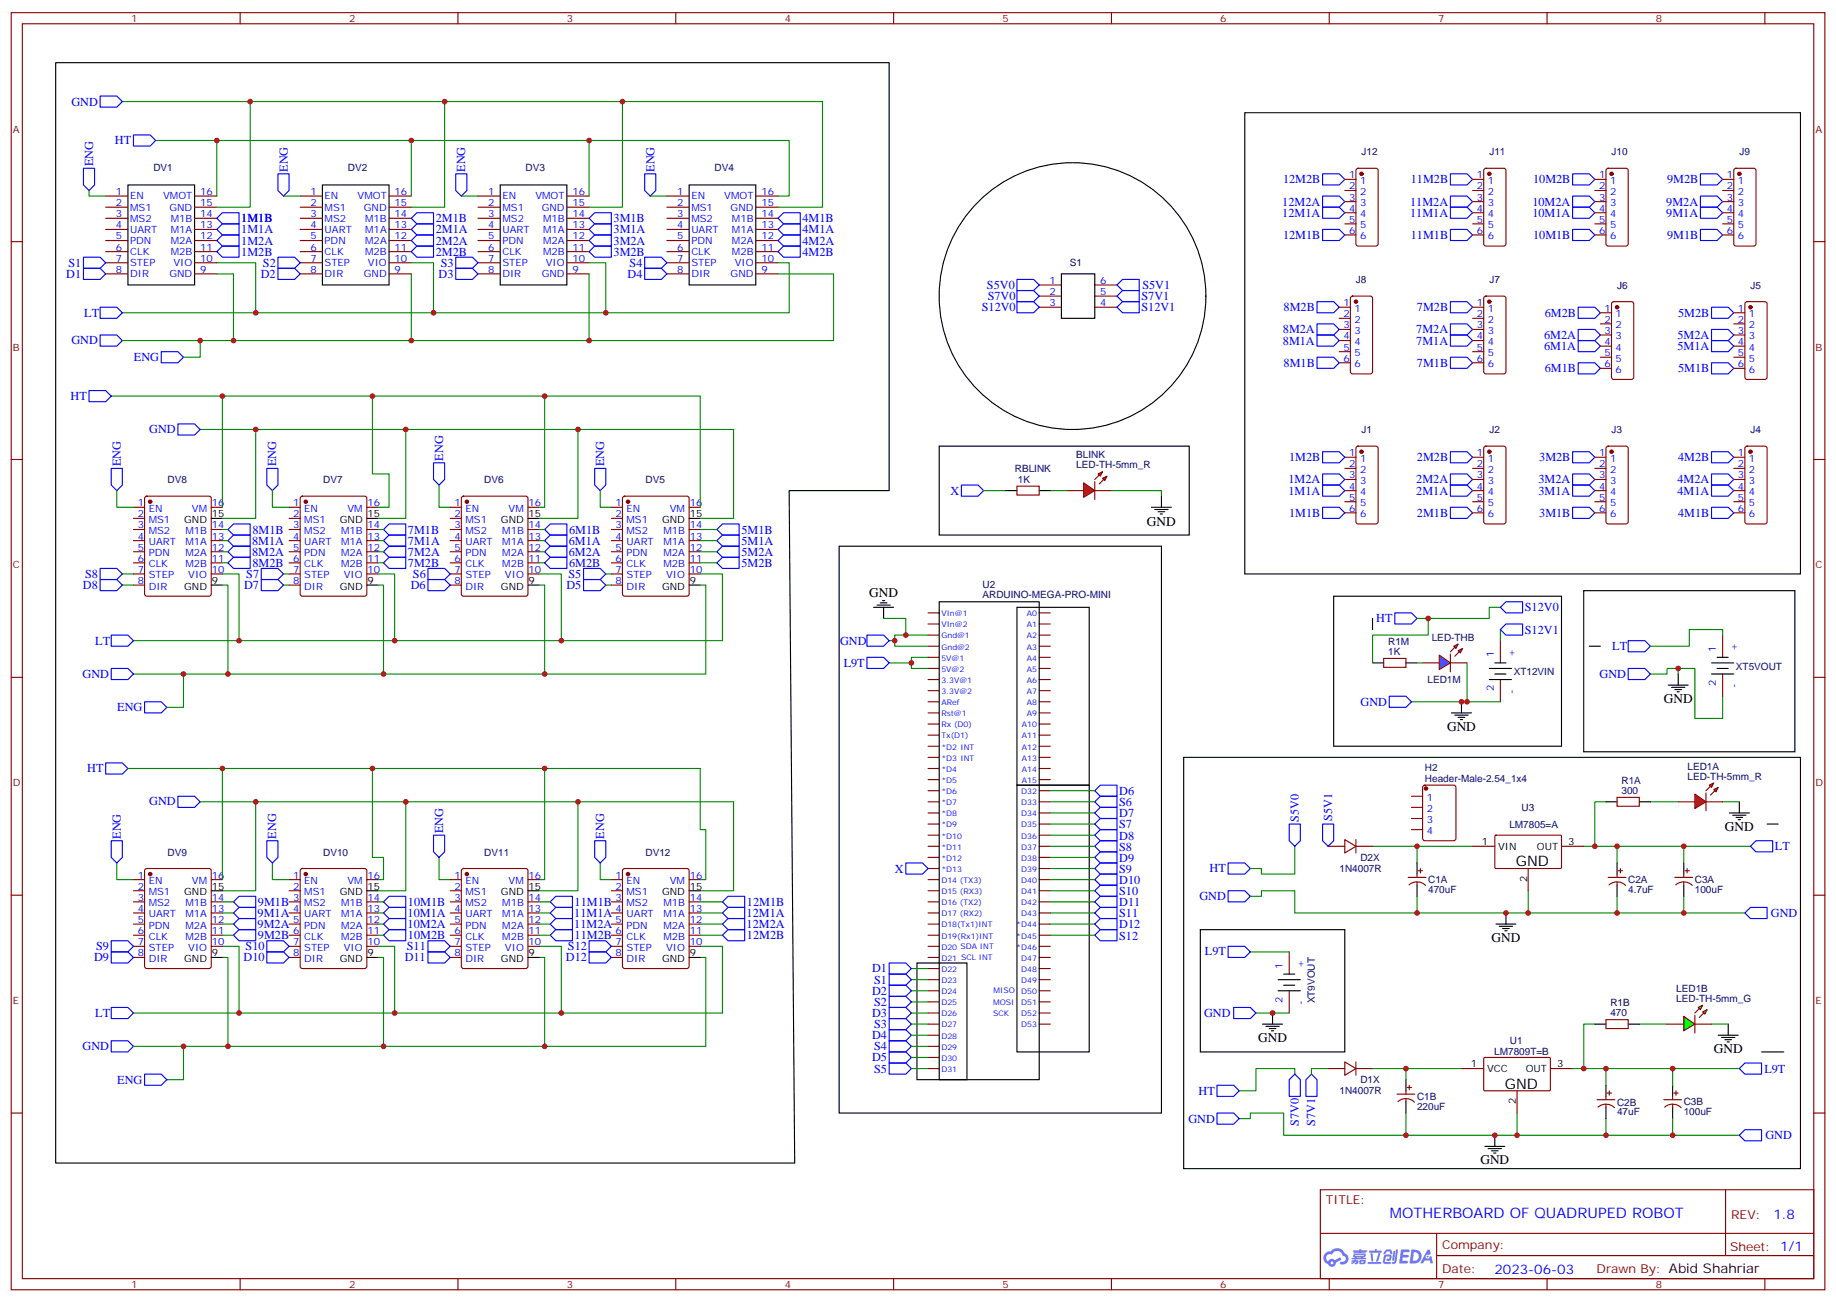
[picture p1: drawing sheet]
# EasyEDA schematic Schematic_vr 1.0.json
TITLE: MOTHERBOARD OF QUADRUPED ROBOT; REV: 1.8; Date: 2023-06-03; Sheet: 1/1; Drawn By: Abid Shahriar

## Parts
BLINK  LED-TH-5mm_R  [LED-TH_BD5.0_RED]
C1A  470uF  [CAP-TH_BD6.3-P2.50-D1.0-FD]
C1B  220uF  [CAP-TH_BD6.3-P2.50-D1.0-FD]
C2A  4.7uF  [CAP-TH_BD8.0-P3.50-D0.6-FD]
C2B  47uF  [CAP-TH_BD8.0-P3.50-D0.6-FD]
C3A  100uF  [100UF (THROUGH HOLE) CP]
C3B  100uF  [100UF (THROUGH HOLE) CP]
D1X  1N4007R  [DO-41_BD2.4-L4.7-P8.70-D0.9-RD]
D2X  1N4007R  [DO-41_BD2.4-L4.7-P8.70-D0.9-RD]
DV1  TMC2208 V3.0  [TMC2208_V3.0]
DV2  TMC2208 V3.0  [TMC2208_V3.0]
DV3  TMC2208 V3.0  [TMC2208_V3.0]
DV4  TMC2208 V3.0  [TMC2208_V3.0]
DV5  TMC2208 V1.2  [TMC2208 V1.2]
DV6  TMC2208 V1.2  [TMC2208 V1.2]
DV7  TMC2208 V1.2  [TMC2208 V1.2]
DV8  TMC2208 V1.2  [TMC2208 V1.2]
DV9  TMC2208 V1.2  [TMC2208 V1.2]
DV10  TMC2208 V1.2  [TMC2208 V1.2]
DV11  TMC2208 V1.2  [TMC2208 V1.2]
DV12  TMC2208 V1.2  [TMC2208 V1.2]
H2  Header-Male-2.54_1x4  [HDR-TH_4P-P2.54-V-M]
J1  XH6-SWD  [CONN-TH_XH6-SWD]
J2  XH6-SWD  [CONN-TH_XH6-SWD]
J3  XH6-SWD  [CONN-TH_XH6-SWD]
J4  XH6-SWD  [CONN-TH_XH6-SWD]
J5  XH6-SWD  [CONN-TH_XH6-SWD]
J6  XH6-SWD  [CONN-TH_XH6-SWD]
J7  XH6-SWD  [CONN-TH_XH6-SWD]
J8  XH6-SWD  [CONN-TH_XH6-SWD]
J9  XH6-SWD  [CONN-TH_XH6-SWD]
J10  XH6-SWD  [CONN-TH_XH6-SWD]
J11  XH6-SWD  [CONN-TH_XH6-SWD]
J12  XH6-SWD  [CONN-TH_XH6-SWD]
LED1A  LED-TH-5mm_R  [LED-TH_BD5.0_RED]
LED1B  LED-TH-5mm_G  [LED-TH_BD5.0_GREEN]
LED1M  LED-THB  [LED-TH_BD5.0_BLUE]
R1A  300Ω  [AXIAL-0.4]
R1B  470Ω  [AXIAL-0.4]
R1M  1KΩ  [AXIAL-0.4]
RBLINK  1KΩ  [AXIAL-0.4]
S1  DIP_SWITCH_3PIN  [DIP_SWITCH_3PIN]
U1  LM7809T=B  [TO-220-3_L10.0-W4.5-P2.54-L]
U2  ARDUINO-MEGA-PRO-MINI  [ARDUINO-MEGA-PRO-MINI]
U3  LM7805=A  [LM7805CV]
XT5VOUT  XT3  [XT60 THROUGH HOLE]
XT9VOUT  XT3  [XT60 THROUGH HOLE]
XT12VIN  XT3  [XT60 THROUGH HOLE]

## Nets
S5V1: D2X.2(A) S1.6
S7V1: D1X.2(A) S1.5
S12V1: S1.4 XT12VIN.1(+)
1M1A: DV1.13(M1A) J1.4
1M1B: DV1.14(M1B) J1.6
1M2A: DV1.12(M2A) J1.3
1M2B: DV1.11(M2B) J1.1
2M1A: DV2.13(M1A) J2.4
2M1B: DV2.14(M1B) J2.6
2M2A: DV2.12(M2A) J2.3
2M2B: DV2.11(M2B) J2.1
3M1A: DV3.13(M1A) J3.4
3M1B: DV3.14(M1B) J3.6
3M2A: DV3.12(M2A) J3.3
3M2B: DV3.11(M2B) J3.1
4M1A: DV4.13(M1A) J4.4
4M1B: DV4.14(M1B) J4.6
4M2A: DV4.12(M2A) J4.3
4M2B: DV4.11(M2B) J4.1
5M1A: DV5.13(M1A) J5.4
5M1B: DV5.14(M1B) J5.6
5M2A: DV5.12(M2A) J5.3
5M2B: DV5.11(M2B) J5.1
6M1A: DV6.13(M1A) J6.4
6M1B: DV6.14(M1B) J6.6
6M2A: DV6.12(M2A) J6.3
6M2B: DV6.11(M2B) J6.1
7M1A: DV7.13(M1A) J7.4
7M1B: DV7.14(M1B) J7.6
7M2A: DV7.12(M2A) J7.3
7M2B: DV7.11(M2B) J7.1
8M1A: DV8.13(M1A) J8.4
8M1B: DV8.14(M1B) J8.6
8M2A: DV8.12(M2A) J8.3
8M2B: DV8.11(M2B) J8.1
9M1A: DV9.13(M1A) J9.4
9M1B: DV9.14(M1B) J9.6
9M2A: DV9.12(M2A) J9.3
9M2B: DV9.11(M2B) J9.1
10M1A: DV10.13(M1A) J10.4
10M1B: DV10.14(M1B) J10.6
10M2A: DV10.12(M2A) J10.3
10M2B: DV10.11(M2B) J10.1
11M1A: DV11.13(M1A) J11.4
11M1B: DV11.14(M1B) J11.6
11M2A: DV11.12(M2A) J11.3
11M2B: DV11.11(M2B) J11.1
12M1A: DV12.13(M1A) J12.4
12M1B: DV12.14(M1B) J12.6
12M2A: DV12.12(M2A) J12.3
12M2B: DV12.11(M2B) J12.1
D1: DV1.8(DIR) U2.33(D22)
D2: DV2.8(DIR) U2.35(D24)
D3: DV3.8(DIR) U2.37(D26)
D4: DV4.8(DIR) U2.39(D28)
D5: DV5.8(DIR) U2.41(D30)
D6: DV6.8(DIR) U2.59(D32)
D7: DV7.8(DIR) U2.61(D34)
D8: DV8.8(DIR) U2.63(D36)
D9: DV9.8(DIR) U2.65(D38)
D10: DV10.8(DIR) U2.67(D40)
D11: DV11.8(DIR) U2.69(D42)
D12: DV12.8(DIR) U2.71(*D44)
ENG: BLINK.2 C1A.2 C1B.2 C2A.2 C2B.2 C3A.2 C3B.2 DV1.1(EN) DV1.9(GND) DV1.15(GND) DV2.1(EN) DV2.9(GND) DV2.15(GND) DV3.1(EN) DV3.9(GND) DV3.15(GND) DV4.1(EN) DV4.9(GND) DV4.15(GND) DV5.1(EN) DV5.9(GND) DV5.15(GND) DV6.1(EN) DV6.9(GND) DV6.15(GND) DV7.1(EN) DV7.9(GND) DV7.15(GND) DV8.1(EN) DV8.9(GND) DV8.15(GND) DV9.1(EN) DV9.9(GND) DV9.15(GND) DV10.1(EN) DV10.9(GND) DV10.15(GND) DV11.1(EN) DV11.9(GND) DV11.15(GND) DV12.1(EN) DV12.9(GND) DV12.15(GND) LED1A.2 LED1B.2 LED1M.2 U1.2(GND) U2.3(Gnd@1) U2.4(Gnd@2) U3.2(GND) XT5VOUT.2(-) XT9VOUT.2(-) XT12VIN.2(-)
HT: DV1.16(VMOT) DV2.16(VMOT) DV3.16(VMOT) DV4.16(VMOT) DV5.16(VM) DV6.16(VM) DV7.16(VM) DV8.16(VM) DV9.16(VM) DV10.16(VM) DV11.16(VM) DV12.16(VM) R1M.1 S1.1 S1.2 S1.3
L9T: C2B.1 C3B.1 R1B.1 U1.3(OUT) U2.5(5V@1) U2.6(5V@2) XT9VOUT.1(+)
LT: C2A.1 C3A.1 DV1.10(VIO) DV2.10(VIO) DV3.10(VIO) DV4.10(VIO) DV5.10(VIO) DV6.10(VIO) DV7.10(VIO) DV8.10(VIO) DV9.10(VIO) DV10.10(VIO) DV11.10(VIO) DV12.10(VIO) R1A.1 U3.3(OUT) XT5VOUT.1(+)
S1: DV1.7(STEP) U2.34(D23)
S2: DV2.7(STEP) U2.36(D25)
S3: DV3.7(STEP) U2.38(D27)
S4: DV4.7(STEP) U2.40(D29)
S5: DV5.7(STEP) U2.42(D31)
S6: DV6.7(STEP) U2.60(D33)
S7: DV7.7(STEP) U2.62(D35)
S8: DV8.7(STEP) U2.64(D37)
S9: DV9.7(STEP) U2.66(D39)
S10: DV10.7(STEP) U2.68(D41)
S11: DV11.7(STEP) U2.70(D43)
S12: DV12.7(STEP) U2.72(*D45)
X: RBLINK.1 U2.24(*D13)
BLINK_1: BLINK.1 RBLINK.2
D2X_1: C1A.1 D2X.1(C) U3.1(VIN)
LED1A_1: LED1A.1 R1A.2
R1B_2: LED1B.1 R1B.2
R1M_2: LED1M.1 R1M.2
U1_1: C1B.1 D1X.1(C) U1.1(VCC)

Not connected (* = marked no-connect by the designer): DV1 2(MS1) 3(MS2) 4(UART) 5(PDN) 6(CLK); DV2 2(MS1) 3(MS2) 4(UART) 5(PDN) 6(CLK); DV3 2(MS1) 3(MS2) 4(UART) 5(PDN) 6(CLK); DV4 2(MS1) 3(MS2) 4(UART) 5(PDN) 6(CLK); DV5 2(MS1) 3(MS2) 4(UART) 5(PDN) 6(CLK); DV6 2(MS1) 3(MS2) 4(UART) 5(PDN) 6(CLK); DV7 2(MS1) 3(MS2) 4(UART) 5(PDN) 6(CLK); DV8 2(MS1) 3(MS2) 4(UART) 5(PDN) 6(CLK); DV9 2(MS1) 3(MS2) 4(UART) 5(PDN) 6(CLK); DV10 2(MS1) 3(MS2) 4(UART) 5(PDN) 6(CLK); DV11 2(MS1) 3(MS2) 4(UART) 5(PDN) 6(CLK); DV12 2(MS1) 3(MS2) 4(UART) 5(PDN) 6(CLK); H2 1 2 3 4; J1 2 5; J2 2 5; J3 2 5; J4 2 5; J5 2 5; J6 2 5; J7 2 5; J8 2 5; J9 2 5; J10 2 5; J11 2 5; J12 2 5; U2 1(VIn@1) 2(VIn@2) 7(3.3V@1) 8(3.3V@2) 9(ARef) 10(Rst@1) 11(Rx (D0)) 12(Tx(D1)) 13(*D2) 14(*D3) 15(*D4) 16(*D5) 17(*D6) 18(*D7) 19(*D8) 20(*D9) 21(*D10) 22(*D11) 23(*D12) 25(D14 (TX3)) 26(D15 (RX3)) 27(D16 (TX2)) 28(D17 (RX2)) 29(D18(Tx1)INT) 30(D19(Rx1)INT) 31(D20) 32(D21) 43(A0) 44(A1) 45(A2) 46(A3) 47(A4) 48(A5) 49(A6) 50(A7) 51(A8) 52(A9) 53(A10) 54(A11) 55(A12) 56(A13) 57(A14) 58(A15) 73(*D46) 74(D47) 75(D48) 76(D49) 77(D50) 78(D51) 79(D52) 80(D53)

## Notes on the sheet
- 1M1B

# EasyEDA board PCB vr 1.0.json

Outline 105.79 x 135.64 mm; copper layers: TopLayer, BottomLayer. Coordinates in mm from the lower left corner of the outline.
Outline path: 0,131.87 0,2.54 2.54,0 ; 0,129.03 0,133.1 2.54,135.64 103.5,135.64 105.79,132.84 105.79,2.54 103.44,0 2.54,0 ; 2.54,0 2.55,0

## Design rules (mm)
Default: track 0.635, clearance 0.508, via 0.61, via hole 0.305

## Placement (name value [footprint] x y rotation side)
BLINK  LED-TH-5mm_R  [LED-TH_BD5.0_RED]  70.61 60.96 90 top
C1A  470uF  [CAP-TH_BD6.3-P2.50-D1.0-FD]  22.48 52.2 0 top
C1B  220uF  [CAP-TH_BD6.3-P2.50-D1.0-FD]  8.38 52.45 0 top
C2A  4.7uF  [CAP-TH_BD8.0-P3.50-D0.6-FD]  59.06 49.91 90 top
C2B  47uF  [CAP-TH_BD8.0-P3.50-D0.6-FD]  52.2 42.04 0 top
C3A  100uF  [100UF (THROUGH HOLE) CP]  15.11 53.98 0 top
C3B  100uF  [100UF (THROUGH HOLE) CP]  29.59 53.85 0 top
D1X  1N4007R  [DO-41_BD2.4-L4.7-P8.70-D0.9-RD]  10.54 40.13 180 top
D2X  1N4007R  [DO-41_BD2.4-L4.7-P8.70-D0.9-RD]  23.62 40.13 180 top
DV1  TMC2208 V3.0  [TMC2208_V3.0]  51.56 25.78 180 top
DV2  TMC2208 V3.0  [TMC2208_V3.0]  73.91 25.78 180 top
DV3  TMC2208 V3.0  [TMC2208_V3.0]  30.99 26.04 180 top
DV4  TMC2208 V3.0  [TMC2208_V3.0]  94.11 25.91 0 top
DV5  -  [TMC2208 V1.2]  11.56 25.91 0 top
DV6  -  [TMC2208 V1.2]  92.2 89.41 90 top
DV7  -  [TMC2208 V1.2]  74.04 109.6 180 top
DV8  -  [TMC2208 V1.2]  32.89 109.47 180 top
DV9  -  [TMC2208 V1.2]  13.97 109.47 180 top
DV10  -  [TMC2208 V1.2]  94.87 109.6 180 top
DV11  -  [TMC2208 V1.2]  52.83 109.47 180 top
DV12  -  [TMC2208 V1.2]  70.23 81.53 90 top
J1  XH6-SWD  [CONN-TH_XH6-SWD]  51.18 9.65 180 top
J2  XH6-SWD  [CONN-TH_XH6-SWD]  73.28 9.4 180 top
J3  XH6-SWD  [CONN-TH_XH6-SWD]  30.99 9.4 180 top
J4  XH6-SWD  [CONN-TH_XH6-SWD]  93.34 9.4 180 top
J5  XH6-SWD  [CONN-TH_XH6-SWD]  12.06 9.4 180 top
J6  XH6-SWD  [CONN-TH_XH6-SWD]  92.96 68.71 0 top
J7  XH6-SWD  [CONN-TH_XH6-SWD]  73.28 125.6 0 top
J8  XH6-SWD  [CONN-TH_XH6-SWD]  32.64 125.35 0 top
J9  XH6-SWD  [CONN-TH_XH6-SWD]  13.34 125.35 0 top
J10  XH6-SWD  [CONN-TH_XH6-SWD]  93.47 125.6 0 top
J11  XH6-SWD  [CONN-TH_XH6-SWD]  52.32 125.35 0 top
J12  XH6-SWD  [CONN-TH_XH6-SWD]  73.53 68.71 0 top
LED1A  LED-TH-5mm_R  [LED-TH_BD5.0_RED]  78.1 60.83 90 top
LED1B  LED-TH-5mm_G  [LED-TH_BD5.0_GREEN]  70.49 54.99 90 top
LED1M  LED-THB  [LED-TH_BD5.0_BLUE]  78.23 54.99 90 top
R1A  300Ω  [AXIAL-0.4]  73.28 44.58 90 top
R1B  470Ω  [AXIAL-0.4]  81.91 44.58 90 top
R1M  1KΩ  [AXIAL-0.4]  77.6 44.58 90 top
RBLINK  1KΩ  [AXIAL-0.4]  68.58 44.45 270 top
S1  -  [DIP_SWITCH_3PIN]  39.75 45.21 90 top
U1  LM7809T=B  [TO-220-3_L10.0-W4.5-P2.54-L]  10.8 46.36 180 top
U2  -  [ARDUINO-MEGA-PRO-MINI]  31.88 76.2 0 top
U3  LM7805=A  [LM7805CV]  23.88 46.36 180 top
XT5VOUT  XT3  [XT60 THROUGH HOLE]  93.6 41.4 270 top
XT9VOUT  XT3  [XT60 THROUGH HOLE]  93.6 50.55 270 top
XT12VIN  XT3  [XT60 THROUGH HOLE]  93.6 59.82 270 top

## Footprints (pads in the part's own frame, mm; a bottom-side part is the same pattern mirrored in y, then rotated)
100UF (THROUGH HOLE) CP
  oval 1.651x1.651 hole 0.533: 1(-0.889,-1.524) 2(1.524,-1.524)
ARDUINO-MEGA-PRO-MINI
  oval 1.8x1.8 hole 1: 1(-25.4,-15.24) 2(-25.4,-17.78) 3(-22.86,-15.24) 4(-22.86,-17.78) 5(-20.32,-15.24) 6(-20.325,-17.775) 7(-17.78,-15.24) 8(-17.785,-17.775) 9(-15.24,-15.24) 10(-15.24,-17.78) 11(-12.705,-15.235) 12(-12.705,-17.775) 13(-10.165,-15.235) 14(-10.165,-17.775) 15(-7.625,-15.235) 16(-7.625,-17.775) 17(-5.085,-15.235) 18(-5.085,-17.775) 19(-2.54,-15.24) 20(-2.545,-17.775) 21(-0.005,-15.235) 22(-0.005,-17.775) 23(2.535,-15.235) 24(2.535,-17.775) 25(5.075,-15.235) 26(5.075,-17.775) 27(7.615,-15.235) 28(7.615,-17.775) 29(10.155,-15.235) 30(10.155,-17.775) 31(12.695,-15.235) 32(12.695,-17.775) 33(15.235,-15.235) 34(15.235,-17.775) 35(17.775,-15.235) 36(17.775,-17.775) 37(20.315,-15.235) 38(20.315,-17.775) 39(22.855,-15.235) 40(22.855,-17.775) 41(25.387,-15.235) 42(25.387,-17.775) 43(-12.7,17.78) 44(-12.7,15.24) 45(-10.16,17.78) 46(-10.16,15.24) 47(-7.62,17.78) 48(-7.62,15.24) 49(-5.08,17.78) 50(-5.08,15.24) 51(-2.54,17.78) 52(-2.54,15.24) 53(0,17.78) 54(0,15.24) 55(2.54,17.78) 56(2.54,15.24) 57(5.08,17.78) 58(5.08,15.24) 59(7.62,17.78) 60(7.62,15.24) 61(10.16,17.78) 62(10.16,15.24) 63(12.7,17.78) 64(12.7,15.24) 65(15.24,17.78) 66(15.24,15.24) 67(17.78,17.78) 68(17.78,15.24) 69(20.32,17.78) 70(20.32,15.24) 71(22.86,17.78) 72(22.86,15.24) 73(25.398,17.78) 74(25.398,15.24) 75(25.402,12.697) 76(22.86,12.7) 77(25.4,10.16) 78(22.86,10.16) 79(25.4,7.62) 80(22.86,7.62)
AXIAL-0.4
  oval 1.88x1.88 hole 0.899: 1(-5.08,0) 2(5.08,0)
CAP-TH_BD6.3-P2.50-D1.0-FD
  oval 1.6x1.6 hole 1: 1(-1.27,0) 2(1.27,0)
CAP-TH_BD8.0-P3.50-D0.6-FD
  oval 1.6x1.6 hole 1: 1(-1.75,0) 2(1.75,0)
CONN-TH_XH6-SWD
  oval 1.65x1.65 hole 1.1: 1(-6.25,0) 2(-3.75,0) 3(-1.25,0) 4(1.25,0) 5(3.75,0) 6(6.25,0)
DIP_SWITCH_3PIN
  oval 1.4x1.4 hole 0.8: 1(-3.9,2.54) 2(-3.9,0) 3(-3.9,-2.54) 4(3.9,-2.54) 5(3.9,0) 6(3.9,2.54)
DO-41_BD2.4-L4.7-P8.70-D0.9-RD
  oval 1.8x1.8 hole 1: 1(-4.35,0) 2(4.35,0)
LED-TH_BD5.0_BLUE
  oval 1.651x1.651 hole 0.965: 1(0,1.27) 2(0,-1.27)
LED-TH_BD5.0_GREEN
  oval 1.651x1.651 hole 0.965: 1(0,1.27) 2(0,-1.27)
LED-TH_BD5.0_RED
  oval 1.651x1.651 hole 0.965: 1(0,1.27) 2(0,-1.27)
LM7805CV
  rect 2x2 hole 1.082: 1(-2.5,0)
  oval 2x2 hole 1.082: 2(0,0) 3(2.5,0)
TMC2208 V1.2
  oval 1.88x1.88 hole 1.016: 1(6.287,-8.89) 2(6.287,-6.35) 3(6.287,-3.81) 4(6.287,-1.27) 5(6.287,1.27) 6(6.287,3.81) 7(6.287,6.35) 9(-6.413,8.89) 10(-6.413,6.35) 11(-6.413,3.81) 12(-6.413,1.27) 13(-6.413,-1.27) 14(-6.413,-3.81) 15(-6.413,-6.35)
  rect 1.88x1.88 hole 1.016: 8(6.287,8.89) 16(-6.413,-8.89)
  oval 1.524x1.524 hole 0.914: 17(3.747,-8.89) 18(1.333,-8.89) 19(2.477,-7.112)
TMC2208_V3.0
  rect 1.524x1.524 hole 0.914: 1(-6.35,8.89)
  oval 1.524x1.524 hole 0.914: 2(-6.35,6.35) 3(-6.35,3.81) 4(-6.35,1.27) 5(-6.35,-1.27) 6(-6.35,-3.81) 7(-6.35,-6.35) 8(-6.35,-8.89) 9(6.35,-8.89) 10(6.35,-6.35) 11(6.35,-3.81) 12(6.35,-1.27) 13(6.35,1.27) 14(6.35,3.81) 15(6.35,6.35) 16(6.35,8.89)
TO-220-3_L10.0-W4.5-P2.54-L
  rect 1.8x2.6 hole 1.2: 1(-2.54,0.005)
  oval 1.8x2.6 hole 1.2: 2(0,0.005) 3(2.54,-0.005)
XT60 THROUGH HOLE
  oval 6x6 hole 4.7: 1(0,3.55)
  custom 0x0 hole 4.7: 2(0,-3.55)

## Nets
As in the schematic, except:
GND: BLINK.2 C1A.2 C1B.2 C2A.2 C2B.2 C3A.2 C3B.2 DV1.1 DV1.9 DV1.15 DV2.1 DV2.9 DV2.15 DV3.1 DV3.9 DV3.15 DV4.1 DV4.9 DV4.15 DV5.1 DV5.9 DV5.15 DV6.1 DV6.9 DV6.15 DV7.1 DV7.9 DV7.15 DV8.1 DV8.9 DV8.15 DV9.1 DV9.9 DV9.15 DV10.1 DV10.9 DV10.15 DV11.1 DV11.9 DV11.15 DV12.1 DV12.9 DV12.15 LED1A.2 LED1B.2 LED1M.2 U1.2 U2.3 U2.4 U3.2 XT5VOUT.2 XT9VOUT.2 XT12VIN.2

Pads without a net: DV5 17 18 19; DV6 17 18 19; DV7 17 18 19; DV8 17 18 19; DV9 17 18 19; DV10 17 18 19; DV11 17 18 19; DV12 17 18 19

## Via types
v1: diameter 0.61, hole 0.305, TopLayer to BottomLayer, 40 vias

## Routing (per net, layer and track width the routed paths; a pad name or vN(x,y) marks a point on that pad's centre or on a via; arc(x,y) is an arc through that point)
GND: length 674.1
  TopLayer w0.635: 93.32,20.18 97.29,20.18 DV4.9 ; 93.32,20.18 93.32,29.23 DV4.1 87.76,39.11 XT5VOUT.2 XT9VOUT.2 XT12VIN.2 ; 93.32,20.18 88.54,15.4 83.34,15.4 81.85,16.89 80.26,16.89 ; 43.5,19.43 43.5,32.96 DV1.9 ; 43.5,19.43 DV1.15 ; 43.5,19.43 41.21,17.15 DV3.1 ; DV12.9 61.34,53.95 C2A.2 ; LED1M.2 79.38,55.12 LED1A.2 ; DV5.1 21.11,20.28 21.11,30.81 22.37,32.07 22.37,32.66 24.64,34.93 23.88,35.69 U3.2 23.88,50.65 ; C1A.2 23.88,52.07 23.88,50.65 ; 22.22,115.82 22.22,102.43 DV9.9 ; 22.22,115.82 DV9.15 ; 22.22,115.82 24.07,115.82 DV8.1 28.37,116.6 28.37,111.52 DV8.9 41.15,102.43 41.15,115.82 ; 7.97,44.22 9.2,44.22 10.8,45.82 U1.2 10.8,47.33 13.86,50.4 14.58,50.4 C3A.2 ; 7.97,44.22 7.97,37.62 DV5.9 ; 7.97,44.22 7.5,44.22 6.51,45.21 6.51,49.31 C1B.2 9.02,53.09 U2.4 U2.3 ; 101.09,100.71 98.26,103.54 v1(98.26,113.01) 93.83,113.01 90.35,116.49 90.35,116.72 DV10.1 86.04,115.95 82.28,115.95 ; 101.09,100.71 DV6.1 98.87,93.47 98.63,93.47 97.59,92.44 97.59,83.95 DV6.15 ; 101.09,100.71 DV10.9 ; 57.42,114 50.64,114 48.77,115.88 48.77,116.14 47.22,117.69 46.55,117.69 ; 57.42,114 57.42,102.41 DV11.9 ; 57.42,114 DV11.15 ; v1(53.47,34.67) 53.47,41.56 C2B.2 55.26,42.04 62.27,49.04 v1(62.27,49.42) ; 41.15,115.82 43.02,117.69 46.55,117.69 ; 41.15,115.82 DV8.15 ; 23.88,50.65 29.44,50.65 31.11,52.32 ; 46.55,117.69 DV11.1 ; DV7.9 82.28,102.53 82.28,115.95 ; 71.75,54.99 71.75,60.83 BLINK.2 ; 82.28,115.95 DV7.15 ; 79.12,87.82 83.31,83.63 DV6.9
  BottomLayer w0.635: DV2.9 65.84,32.94 65.84,19.43 ; DV1.9 v1(53.47,34.67) ; 76.58,77.1 DV12.15 76.58,74.27 87.07,63.78 87.07,60.83 ; 76.58,77.1 63.32,77.1 DV12.9 ; 76.58,77.1 78.13,77.1 83.31,82.28 DV6.9 85.12,81.18 96.74,81.18 DV6.15 ; DV9.1 9.45,116.6 9.45,111.52 DV9.9 ; C3A.2 18.02,53.83 22.11,53.83 C1A.2 ; 87.07,60.83 LED1A.2 73.53,54.99 71.75,54.99 ; 87.07,60.83 88.09,59.82 XT12VIN.2 ; C2A.2 60.02,51.66 v1(62.27,49.42) ; 65.84,19.43 62.04,19.43 59.5,16.89 47.75,16.89 DV1.15 ; 65.84,19.43 DV2.15 ; 17.84,17.04 21.99,17.04 24.64,19.69 ; 17.84,17.04 DV5.1 ; 17.84,17.04 15.62,19.26 15.62,19.5 14.61,20.52 6.1,20.52 DV5.15 ; DV7.15 79.5,114.99 70.99,114.99 69.97,116.01 69.97,116.27 DV7.1 65.09,115.82 DV11.15 ; DV4.1 89.34,34.8 91.88,32.26 DV4.15 ; v1(98.26,113.01) 101.2,115.95 DV10.15 ; C2B.2 43.66,52.32 31.11,52.32
S5V1: length 21.7
  BottomLayer w0.635: S1.6 31.85,43.75 22.89,43.75 D2X.2
S7V1: length 38.8
  BottomLayer w0.635: S1.5 33.24,42.61 24.63,42.61 20.36,38.33 7.99,38.33 D1X.2
S12V1: length 69.8
  TopLayer w0.635: v1(42.29,54.95) S1.4
  BottomLayer w0.635: XT12VIN.1 97.15,59.75 93.39,55.99 89.73,55.99 84.74,51 84.74,49.96 82.63,47.85 76.82,47.85 75.44,49.23 75.44,50.12 74.11,51.45 70.1,51.45 66.61,54.95 v1(42.29,54.95)
1M1A: length 16.8
  TopLayer w0.635: J1.4 49.93,19.79 45.21,24.51
1M1B: length 13.6
  BottomLayer w0.635: J1.6 43.55,11.04 43.55,20.31 DV1.14
1M2A: length 30.1
  BottomLayer w0.635: DV1.12 42.26,24.1 42.26,9.88 44.21,7.92 50.7,7.92 J1.3
1M2B: length 25
  TopLayer w0.635: J1.1 51.4,15.68 51.4,23.4 DV1.11
2M1A: length 17
  TopLayer w0.635: J2.4 72.03,20.05 67.56,24.51
2M1B: length 13.7
  TopLayer w0.635: DV2.14 65.92,20.32 65.92,10.51 J2.6
2M2A: length 20.5
  BottomLayer w0.635: J2.3 74.53,20.09 DV2.12
2M2B: length 25.1
  TopLayer w0.635: J2.1 73.75,15.17 73.75,23.4 DV2.11
3M1A: length 17.5
  TopLayer w0.635: J3.4 29.32,9.81 29.32,20.08 DV3.13
3M1B: length 14.2
  TopLayer w0.635: DV3.14 23.01,20.6 23.01,11.13 J3.6
3M2A: length 21.5
  BottomLayer w0.635: J3.3 32.76,9.92 32.76,19.21 24.66,27.31 24.64,27.31
3M2B: length 25.7
  TopLayer w0.635: 24.64,29.84 30.47,24.01 30.47,16.17 J3.1
4M1A: length 21.2
  BottomLayer w0.635: J4.4 98.62,15.92 98.62,25.34 DV4.13
4M1B: length 25.9
  BottomLayer w0.635: DV4.14 94.27,23.53 94.27,16.57 J4.6
4M2A: length 19.4
  BottomLayer w0.635: DV4.12 102.19,22.91 102.19,16.5 98.61,12.92 98.12,12.92 J4.3
4M2B: length 14.5
  TopLayer w0.635: J4.1 102.19,11.99 102.19,20.37 DV4.11
5M1A: length 17.6
  TopLayer w0.635: J5.4 10.82,18.97 DV5.13
5M1B: length 14.5
  TopLayer w0.635: J5.6 3.35,11.86 3.35,20.31 DV5.14
5M2A: length 30.8
  TopLayer w0.635: DV5.12 2.18,24.22 2.18,10.62 5.13,7.68 11.59,7.68 J5.3
5M2B: length 37.5
  BottomLayer w0.635: DV5.11 3.37,27.95 3.37,9.5 5.35,7.53 16.44,7.53 J5.1
6M1A: length 14.6
  TopLayer w0.635: DV6.13 94.21,82.25 J6.4
6M1B: length 15.6
  TopLayer w0.635: J6.6 99.21,79.79 DV6.14
6M2A: length 14.6
  TopLayer w0.635: J6.3 91.71,82.21 DV6.12
6M2B: length 15
  TopLayer w0.635: DV6.11 86.71,81.32 J6.1
7M1A: length 17.2
  TopLayer w0.635: DV7.13 75.7,115.63 75.7,124.43 J7.4
7M1B: length 13.4
  TopLayer w0.635: DV7.14 78.56,115.31 78.56,124.63 J7.6
7M2A: length 20.8
  TopLayer w0.635: DV7.12 74.53,114.26 74.53,123.1 J7.3
7M2B: length 37
  BottomLayer w0.635: DV7.11 82.23,107.56 82.23,125.35 80.28,127.3 68.73,127.3 J7.1
8M1A: length 16.8
  TopLayer w0.635: J8.4 33.89,116.16 DV8.13
8M1B: length 13.4
  TopLayer w0.635: J8.6 37.53,123.99 37.53,115.06 DV8.14
8M2A: length 20.4
  BottomLayer w0.635: DV8.12 33.2,114.31 33.2,123.54 J8.3
8M2B: length 36.7
  BottomLayer w0.635: J8.1 28.13,127.09 39.62,127.09 41.08,125.63 41.08,107.43 DV8.11
9M1A: length 17
  TopLayer w0.635: J9.4 14.58,116.54 DV9.13
9M1B: length 13.2
  TopLayer w0.635: DV9.14 18.59,115.08 18.59,124.35 J9.6
9M2A: length 20.6
  BottomLayer w0.635: DV9.12 14.28,114.31 14.28,123.16 J9.3
9M2B: length 36.8
  BottomLayer w0.635: J9.1 8.82,127.08 20.21,127.08 22.2,125.09 22.2,107.48 DV9.11
10M1A: length 17.4
  TopLayer w0.635: J10.4 95.18,125.15 95.18,117.72 99.41,113.49 99.41,112.75 DV10.13
10M1B: length 13.1
  TopLayer w0.635: DV10.14 99.44,115.26 99.44,125.32 J10.6
10M2A: length 21
  BottomLayer w0.635: DV10.12 95.18,114.44 95.18,122.65 J10.3
10M2B: length 37.3
  BottomLayer w0.635: J10.1 88.92,127.3 100.47,127.3 103.08,124.7 103.08,107.59 DV10.11
11M1A: length 17
  BottomLayer w0.635: DV11.13 54.42,115.57 54.42,124.5 J11.4
11M1B: length 13.8
  TopLayer w0.635: J11.6 61.03,122.9 61.03,115.06 DV11.14
11M2A: length 20.5
  BottomLayer w0.635: J11.3 53.14,123.28 53.14,114.31 DV11.12
11M2B: length 37.8
  TopLayer w0.635: DV11.11 62.23,108.65 62.23,124.12 59.29,127.06 47.78,127.06 J11.1
12M1A: length 7.8
  TopLayer w0.635: J12.4 74.78,71.84 DV12.13
12M1B: length 16.1
  TopLayer w0.635: DV12.14 75.95,77.03 80.26,77.03 80.89,76.4 80.89,69.81 J12.6
12M2A: length 7.8
  TopLayer w0.635: 68.96,75.12 72.28,71.8 J12.3
12M2B: length 6.8
  TopLayer w0.635: J12.1 66.42,69.57 DV12.11
BLINK_1: length 23.4
  TopLayer w0.635: BLINK.1 66.75,58.37 66.75,41.2 RBLINK.2
D1: length 54.7
  TopLayer w0.635: DV1.8 57.06,35.52 57.06,41.09 65.38,49.41 v1(65.38,65.42)
  BottomLayer w0.635: U2.33 51.56,65.42 v1(65.38,65.42)
D2: length 63.3
  TopLayer w0.635: DV2.8 83.73,38.14 83.73,58.93 v1(78.46,64.21)
  BottomLayer w0.635: v1(78.46,64.21) 52.89,64.21 U2.35
D2X_1: length 15.5
  TopLayer w0.635: U3.1 26.38,44.53 27.97,42.93 D2X.1
  BottomLayer w0.635: C1A.1 25.23,48.18 26.38,48.18 U3.1
D3: length 46.5
  TopLayer w0.635: v1(44.63,37.87) 44.63,38.64 54.34,48.35 54.68,48.35 57.06,50.73 57.06,54.09 59.05,56.08 59.05,61.63 57.96,62.73 53.96,62.73 U2.37
  BottomLayer w0.635: v1(44.63,37.87) 41.69,34.93 37.34,34.93
D4: length 78.4
  TopLayer w0.635: v1(85.92,62.72) 85.92,18.85 DV4.8
  BottomLayer w0.635: v1(85.92,62.72) 56.49,62.72 U2.39
D5: length 158.6
  TopLayer w0.635: DV5.8 17.84,36.56 17.08,37.33 17.08,48.09 v1(16.2,48.97) ; v1(79,79.59) 79.48,79.59 82.03,77.03 82.03,68.6 79.23,65.79 78.29,65.79 74.66,62.16 v1(74.66,60.64)
  BottomLayer w0.635: v1(79,79.59) 22.62,79.59 4.67,61.64 4.67,57.7 7.97,54.41 10.03,54.41 11.93,52.51 11.93,52.26 15.21,48.97 v1(16.2,48.97) ; U2.41 59.03,59.2 73.22,59.2 v1(74.66,60.64)
D6: length 105.6
  TopLayer w0.635: v1(44.4,116.55) 44.4,98.88 39.5,93.98
  BottomLayer w0.635: v1(44.4,116.55) 44.4,126.02 46.88,128.5 80.73,128.5 83.5,125.73 83.5,102.46 83.16,102.12 83.16,97.61 83.31,97.46 DV6.8
D7: length 31.3
  TopLayer w0.635: U2.61 44.92,96.86 46.03,96.86 48.77,99.6 48.77,100.29 50.21,101.73 51.29,101.73 54.23,98.8 64.08,98.8 65.99,100.71 DV7.8
D8: length 23.6
  TopLayer w0.635: DV8.8 v1(26.61,95.71)
  BottomLayer w0.635: v1(26.61,95.71) 42.84,95.71 U2.63
D9: length 42.2
  BottomLayer w0.635: U2.65 44.03,97.07 12.97,97.07 9.45,100.58 DV9.8
D10: length 42.5
  TopLayer w0.635: v1(82.01,99.36) v1(84.3,101.65) ; 49.66,93.98 51.38,95.71 v1(53.34,95.71)
  BottomLayer w0.635: v1(82.01,99.36) 78.37,95.71 v1(53.34,95.71) ; DV10.8 86.82,100.71 85.88,101.65 v1(84.3,101.65)
D11: length 11.4
  TopLayer w0.635: v1(51.31,97.28) 50.72,97.86 v1(50.72,100.58)
  BottomLayer w0.635: DV11.8 v1(50.72,100.58) ; U2.69 52.2,96.39 v1(51.31,97.28)
D12: length 13.4
  TopLayer w0.635: DV12.8 61.34,92.57 58.18,95.73 56.48,95.73 U2.71
HT: length 397.4
  TopLayer w0.635: S1.3 50.8,49.82 v1(50.8,52.51) ; DV8.16 41.07,118.36 42.95,120.24 ; DV11.16 57.48,118.36 55.6,120.24 42.95,120.24 ; DV9.16 20.38,121.7 25.7,127.02 39.64,127.02 42.95,123.7 42.95,120.24 ; S1.1 31.61,35.71 v1(31.61,18.74) 34.79,15.56 43.88,15.56 45.21,16.89 ; DV4.16 101.09,35.43 DV6.16 101.09,84.76 103.11,86.78 103.11,116.66 DV10.16 101.28,120.26 101.5,120.48 101.5,126.18 100.41,127.27 86.5,127.27 80.45,121.23 DV7.16 ; v1(78.42,46.56) 78.42,40.32 R1M.1
  BottomLayer w0.635: DV5.16 6.91,17.02 8.74,15.19 22.68,15.19 DV3.16 30.02,17.15 v1(31.61,18.74) ; S1.1 S1.2 S1.3 ; 45.21,16.89 46.86,15.24 65.91,15.24 67.56,16.89 ; v1(78.42,46.56) 63.45,46.56 59.97,50.03 58.38,50.03 55.9,52.51 v1(50.8,52.51) ; DV4.16 97.68,37.57 79.52,37.57 R1M.1 ; DV7.16 78.69,118.49 76.85,120.33 62.98,120.33 61.01,118.36 DV11.16 ; DV6.16 93.22,75.12 79.12,75.12
L9T: length 120.5
  TopLayer w0.635: v1(58.21,40.41) 61.05,37.56 69.61,37.56 69.85,37.79 70.8,37.79 71.03,37.56 79.98,37.56 R1B.1 82.58,40.16 v1(82.58,46.66) ; U1.3 8.25,48.58 11.55,51.88 U2.6 11.56,58.43 11.56,60.96
  BottomLayer w0.635: U2.6 14.99,54.99 26.04,54.99 C3B.1 30.39,50.64 42.97,50.64 50.45,43.16 C2B.1 52.08,40.41 v1(58.21,40.41) ; v1(82.58,46.66) 93.61,46.66 97.15,50.19 XT9VOUT.1
LED1A_1: length 12.6
  TopLayer w0.635: LED1A.1 74.36,58.36 74.36,50.74 R1A.2
LT: length 371.4
  TopLayer w0.635: DV4.10 97.15,22.87 XT5VOUT.1 ; v1(21.22,32.54) 21.22,46.2 U3.3 ; DV1.10 v1(50.79,37.71) 52.2,39.12 52.2,42.72 57.64,48.16 C2A.1 63.88,52.99 DV12.10 69.49,80.73 83.59,80.73 DV6.10 85.85,88.14 81.97,92.02 81.42,92.02 78.66,94.78 78.66,101.46 DV7.10 ; R1A.1 73.28,41.35 v1(77.2,45.27)
  BottomLayer w0.635: DV6.10 91.25,88.39 101.15,88.39 103.17,90.41 103.17,101.37 DV10.10 ; DV7.10 76.02,98.81 63.55,98.81 DV11.10 54.89,98.76 43.67,98.76 DV8.10 35,98.82 24.69,98.82 DV9.10 ; 18.54,48.13 20.32,46.36 U3.3 ; 18.54,48.13 12.27,41.86 5.48,41.86 4.41,40.79 4.41,39.03 6.91,36.53 6.91,34.03 DV5.10 ; 18.54,48.13 17.34,49.33 17.34,49.45 16.67,50.12 16.56,50.12 C3A.1 ; C2A.1 61.95,45.27 v1(77.2,45.27) 93.52,45.27 97.15,41.64 XT5VOUT.1 ; R1A.1 73.28,37.85 DV2.10 ; v1(21.22,32.54) 24.48,32.54 DV3.10 24.86,32.39 31.5,39.02 49.49,39.02 v1(50.79,37.71)
R1B_2: length 14.9
  BottomLayer w0.635: LED1B.1 71.29,52.92 78.65,52.92 R1B.2
R1M_2: length 5.6
  TopLayer w0.635: LED1M.1 76.96,50.29 R1M.2
S1: length 33.6
  TopLayer w0.635: U2.34 48.42,57.12 v1(48.42,49.35)
  BottomLayer w0.635: DV1.7 59.52,33.74 59.52,40.75 50.92,49.35 v1(48.42,49.35)
S2: length 45.6
  TopLayer w0.635: U2.36 v1(49.65,51.37) ; DV2.7 74.84,32.13 v1(70.39,36.58)
  BottomLayer w0.635: v1(70.39,36.58) 66.44,36.58 51.65,51.37 v1(49.65,51.37)
S3: length 32.2
  TopLayer w0.635: DV3.7 43.49,38.54 43.49,39.12 52.19,47.82 U2.38
S4: length 60.3
  TopLayer w0.635: U2.40 v1(54.73,50.07)
  BottomLayer w0.635: DV4.7 82.32,24.99 82.32,34.9 80.96,36.26 78.29,36.26 75.27,39.28 75.27,40.05 72.8,42.52 62.28,42.52 v1(54.73,50.07)
S5: length 53.9
  TopLayer w0.635: v1(43.68,48.31) 45.27,49.91 v1(45.27,56.13)
  BottomLayer w0.635: v1(45.27,56.13) 54.97,56.13 U2.42 ; v1(43.68,48.31) 42.01,46.64 40.09,46.64 34.67,41.22 32.08,41.22 27.94,37.08 24,37.08 19.18,32.26 DV5.7
S6: length 63.8
  TopLayer w0.635: v1(61.2,85.96) 61.2,83.41 58.6,80.82 50.12,80.82 39.5,91.44 ; v1(79.21,90.61) 79.47,90.87 v1(81.5,90.87)
  BottomLayer w0.635: v1(81.5,90.87) 81.72,90.87 85.85,95.01 DV6.7 ; v1(79.21,90.61) 60.96,90.61 59.4,89.05 59.4,86.71 60.14,85.96 v1(61.2,85.96)
S7: length 53
  TopLayer w0.635: DV7.7 68.42,103.25 69.52,102.15 v1(69.52,91.97) ; v1(59.25,91.97) 59.25,83.23 58.1,82.08 51.4,82.08 U2.62
  BottomLayer w0.635: v1(59.25,91.97) v1(69.52,91.97)
S8: length 48.2
  TopLayer w0.635: DV8.7 25.99,103.12 23.94,101.07 v1(23.94,95.72)
  BottomLayer w0.635: v1(23.94,95.72) 18.32,95.72 17.45,94.85 17.45,90.6 18.35,89.7 42.83,89.7 U2.64
S9: length 51.9
  BottomLayer w0.635: DV9.7 6.99,103.12 5.92,102.05 5.92,99.22 16.6,88.53 44.21,88.53 U2.66
S10: length 65.2
  TopLayer w0.635: DV10.7 87.82,103.25 80.92,96.36 v1(80.92,94.13) ; 49.66,91.44 v1(49.66,85.92)
  BottomLayer w0.635: v1(49.66,85.92) 49.66,84.71 53.52,80.85 79.35,80.85 80.92,82.42 80.92,89.83 80.35,90.4 80.35,93.56 v1(80.92,94.13)
S11: length 145.2
  BottomLayer w0.635: U2.70 48.02,87.26 16.22,87.26 4.64,98.84 4.64,125.41 7.5,128.27 40.3,128.27 43.17,125.4 43.17,106.5 DV11.7
S12: length 23.3
  BottomLayer w0.635: DV12.7 63.88,86.93 59,82.04 54.03,82.04 53,83.07 53,89.7 U2.72
U1_1: length 16.9
  TopLayer w0.635: D1X.1 14.89,42.67 13.34,44.22 U1.1
  BottomLayer w0.635: U1.1 13.34,48.48 12.41,49.4 10.16,49.4 C1B.1
X: length 37.9
  BottomLayer w0.635: U2.24 39.18,53.66 64.45,53.66 RBLINK.1

## Copper pours and planes (outline as drawn; the poured copper is in the pictures)
GND on TopLayer: -0.13,135.76 105.79,135.76 105.92,135.64 105.92,-0.13 -0.13,-0.13
HT on BottomLayer: -0.13,135.76 105.92,135.76 105.92,-0.13 -0.13,-0.13

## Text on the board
TopSilkLayer: rev 1.8 | vr 1.0 | C.H.I.G.L.U
